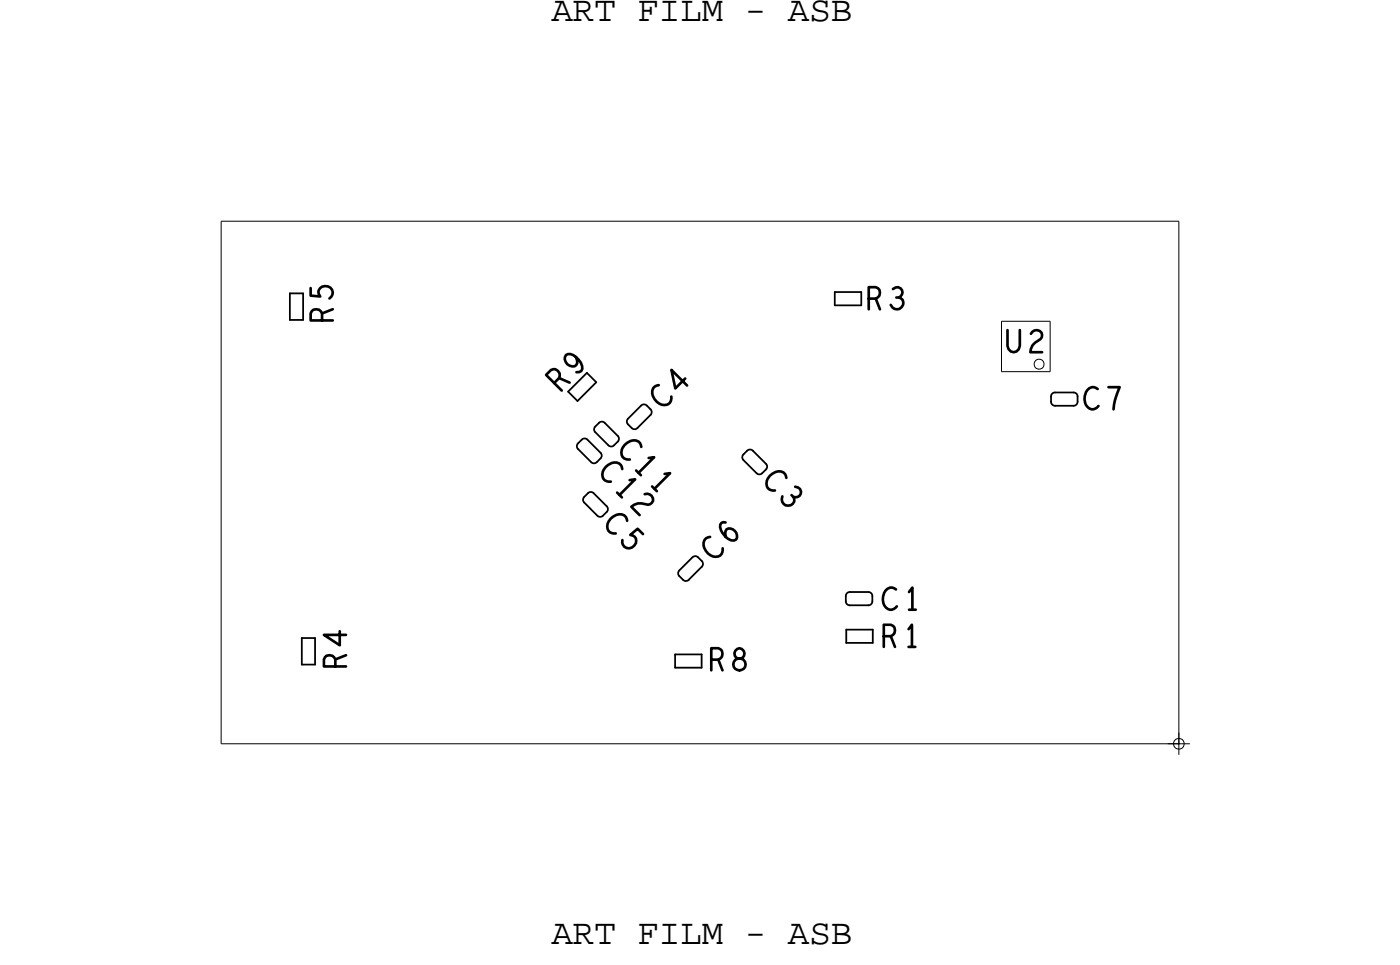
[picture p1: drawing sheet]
<svg xmlns="http://www.w3.org/2000/svg" width="80mm" height="55mm" viewBox="0 0 80 55" stroke-linecap="round" stroke-linejoin="round" font-family="sans-serif">
<!-- layer: Board Outline -->
<path d="M12.7 12.7h55zM12.7 12.7v30zM67.7 12.7v30zM12.7 42.7h55z" fill="none" stroke="#000" stroke-width=".06"/>
<!-- layer: Components -->
<path d="M57.5 18.4h2.8zM57.5 18.4v2.9zM60.3 18.4v2.9zM57.5 21.3h2.8zM59.5 20.7l.2-.1 .2 .1 .1 .2-.1 .2-.2 .1-.2-.1-.1-.2z" fill="none" stroke="#000" stroke-width=".06"/>
<g fill="none" stroke="#000" stroke-width=".1">
<path d="M16.6 18.4h.8zM16.6 16.8h.8zM16.6 16.8v1.6zM17.4 16.8v1.6zM47.9 16.8h1.6zM47.9 16.8v.7zM47.9 17.5h1.6zM17.3 38.2h.8zM17.3 36.6h.8zM17.3 36.6v1.6zM18.1 36.6v1.6zM32.6 22.5l.6 .5z"/>
<path d="M33.2 23l1-1.1zM33.2 25.8l.7 .7zM33.2 25.5l-.1 .1 .1 .2M33.4 25.2l-.2 .3zM33.4 25.2h.2h.1M33.6 28.9l.7 .7zM33.6 28.5l.2-.2zM33.6 28.5l-.1 .2 .1 .2M33.7 21.4l.5 .5zM33.7 25.2l.8 .8zM33.8 28.3l.1-.1 .2 .1M34.2 24.8l.7 .8z"/>
<path d="M34.2 24.5l-.1 .1 .1 .2M34.4 24.3l-.2 .2zM34.4 24.3l.2-.1 .1 .1M34.5 26l.1 .2-.1 .1M34.7 24.3l.8 .7zM34.9 25.6h.2h.2M36.1 24l.7-.7zM36.1 24.4l.2 .2zM36.1 24l-.1 .2 .1 .2M36.3 24.6h.1h.2M36.6 24.6l.8-.8zM36.8 23.3l.2-.1 .1 .1"/>
<path d="M37.1 23.3l.3 .2zM38.8 37.6h1.5zM38.8 37.6v.7zM38.8 38.3h1.5zM39 33.1l.2 .2zM39 32.7l-.1 .2 .1 .2M39.2 33.3l.2 .1 .2-.1M39.8 32l-.8 .7zM39.8 32l.1-.1 .2 .1M40.1 32l.2 .2zM40.3 32.5l-.7 .8zM42.7 26.1l.2-.2z"/>
<path d="M42.7 26.4l.7 .8zM42.7 26.1l-.1 .1 .1 .2M42.9 25.9l.2-.1 .1 .1M43.2 25.9l.8 .7zM44 26.6l.1 .2-.1 .2M48.6 34.2v.3zM48.6 34.5v.2h.2M48.6 36.1h1.5zM48.6 36.1v.8zM48.6 36.9h1.5zM48.8 34.7h1.1zM48.8 34h1.1z"/>
<path d="M48.8 34l-.2 .1v.1M49.9 34l.1 .1 .1 .1M50.1 34.2v.3zM50.1 34.5l-.1 .2h-.1M50.1 36.1v.8zM60.4 22.8v.3zM60.4 23.1v.1l.2 .1M60.6 23.3h1.1zM60.6 22.5h1.1zM60.6 22.5l-.2 .1v.2M61.7 22.5l.1 .1 .1 .2M61.9 22.8v.3z"/>
<path d="M61.9 23.1l-.1 .1-.1 .1"/>
</g>
<!-- layer: Text -->
<g fill="none" stroke="#000" stroke-width=".15">
<path d="M17.8 16.5v.5h.6a.39 .39 0 0 1 .1-.5 .39 .39 0 0 1 .5 .1 .39 .39 0 0 1-.1 .5M18.5 18.4v-.4a.34 .34 0 0 0-.3-.2 .34 .34 0 0 0-.4 .2v.4h1.3M19.1 17.8l-.6 .2M49.9 17.1h.4a.34 .34 0 0 0 .2-.3 .34 .34 0 0 0-.2-.3h-.4v1.3M51.3 16.6a.31 .31 0 0 1 .5 0 .31 .31 0 0 1-.2 .5M57.9 19v.9a.35 .35 0 0 0 .3 .3 .35 .35 0 0 0 .4-.3v-.9M59.2 19.2a.32 .32 0 0 1 .5-.2 .32 .32 0 0 1 .1 .5 .85 .85 0 0 0-.6 .7h.6M19.3 38.3v-.4a.34 .34 0 0 0-.4-.3 .34 .34 0 0 0-.3 .3v.4h1.3M19.5 36.2v.8l-.9-.6h1.3M19.9 37.6l-.6 .3M40.8 37.9h.5a.34 .34 0 0 0 .2-.4 .34 .34 0 0 0-.2-.3h-.5v1.3M42.2 37.4a.29 .29 0 0 0 0 .3 .29 .29 0 0 0 .3 .1 .34 .34 0 0 1 .2 .5 .34 .34 0 0 1-.5 0 .34 .34 0 0 1 .2-.5 .29 .29 0 0 0 .3-.4 .29 .29 0 0 0-.5 0z"/>
<path d="M50.8 36.5h.4a.34 .34 0 0 0 .2-.3 .34 .34 0 0 0-.2-.3h-.4v1.2M51.5 33.8a.51 .51 0 0 0-.6 .1 .51 .51 0 0 0-.2 .5 .46 .46 0 0 0 .2 .5 .46 .46 0 0 0 .6-.1M52.2 36.1l.2-.2v1.2M52.2 34l.2-.3v1.3M52.2 35h.4M63 22.3a.51 .51 0 0 0-.6 .1 .51 .51 0 0 0-.1 .5 .46 .46 0 0 0 .2 .5 .46 .46 0 0 0 .6-.1M63.7 22.2h.6l-.4 1.3"/>
</g>
<!-- layer: Drawing Origin -->
<path d="M67.1 42.7h1.2M67.5 42.5l.2-.1 .2 .1 .1 .2-.1 .2-.2 .1-.2-.1-.1-.2zM67.7 42.1v1.2" fill="none" stroke="#000" stroke-width=".06"/>
<g font-size="2.1">
<text x="31.7" y="1.2">ART FILM - ASB</text>
<text x="31.7" y="54.2">ART FILM - ASB</text>
</g>
<g font-size="1.3">
<text x="49.7" y="17.8">R3</text>
<text x="32.1" y="22.5" transform="rotate(-45 32.1 22.5)">R 9</text>
<text x="38.1" y="23.5" transform="rotate(-45 38.1 23.5)">C 4</text>
<text x="34.3" y="27.2" transform="rotate(45 34.3 27.2)">C 1 2</text>
<text x="35.4" y="25.9" transform="rotate(45 35.4 25.9)">C 1 1</text>
<text x="43.7" y="27.7" transform="rotate(45 43.7 27.7)">C 3</text>
<text x="34.6" y="30.1" transform="rotate(45 34.6 30.1)">C 5</text>
<text x="41" y="32.2" transform="rotate(-45 41 32.2)">C 6</text>
<text x="40.7" y="38.5">R8</text>
<text x="50.6" y="37.1">R1</text>
</g>
</svg>
